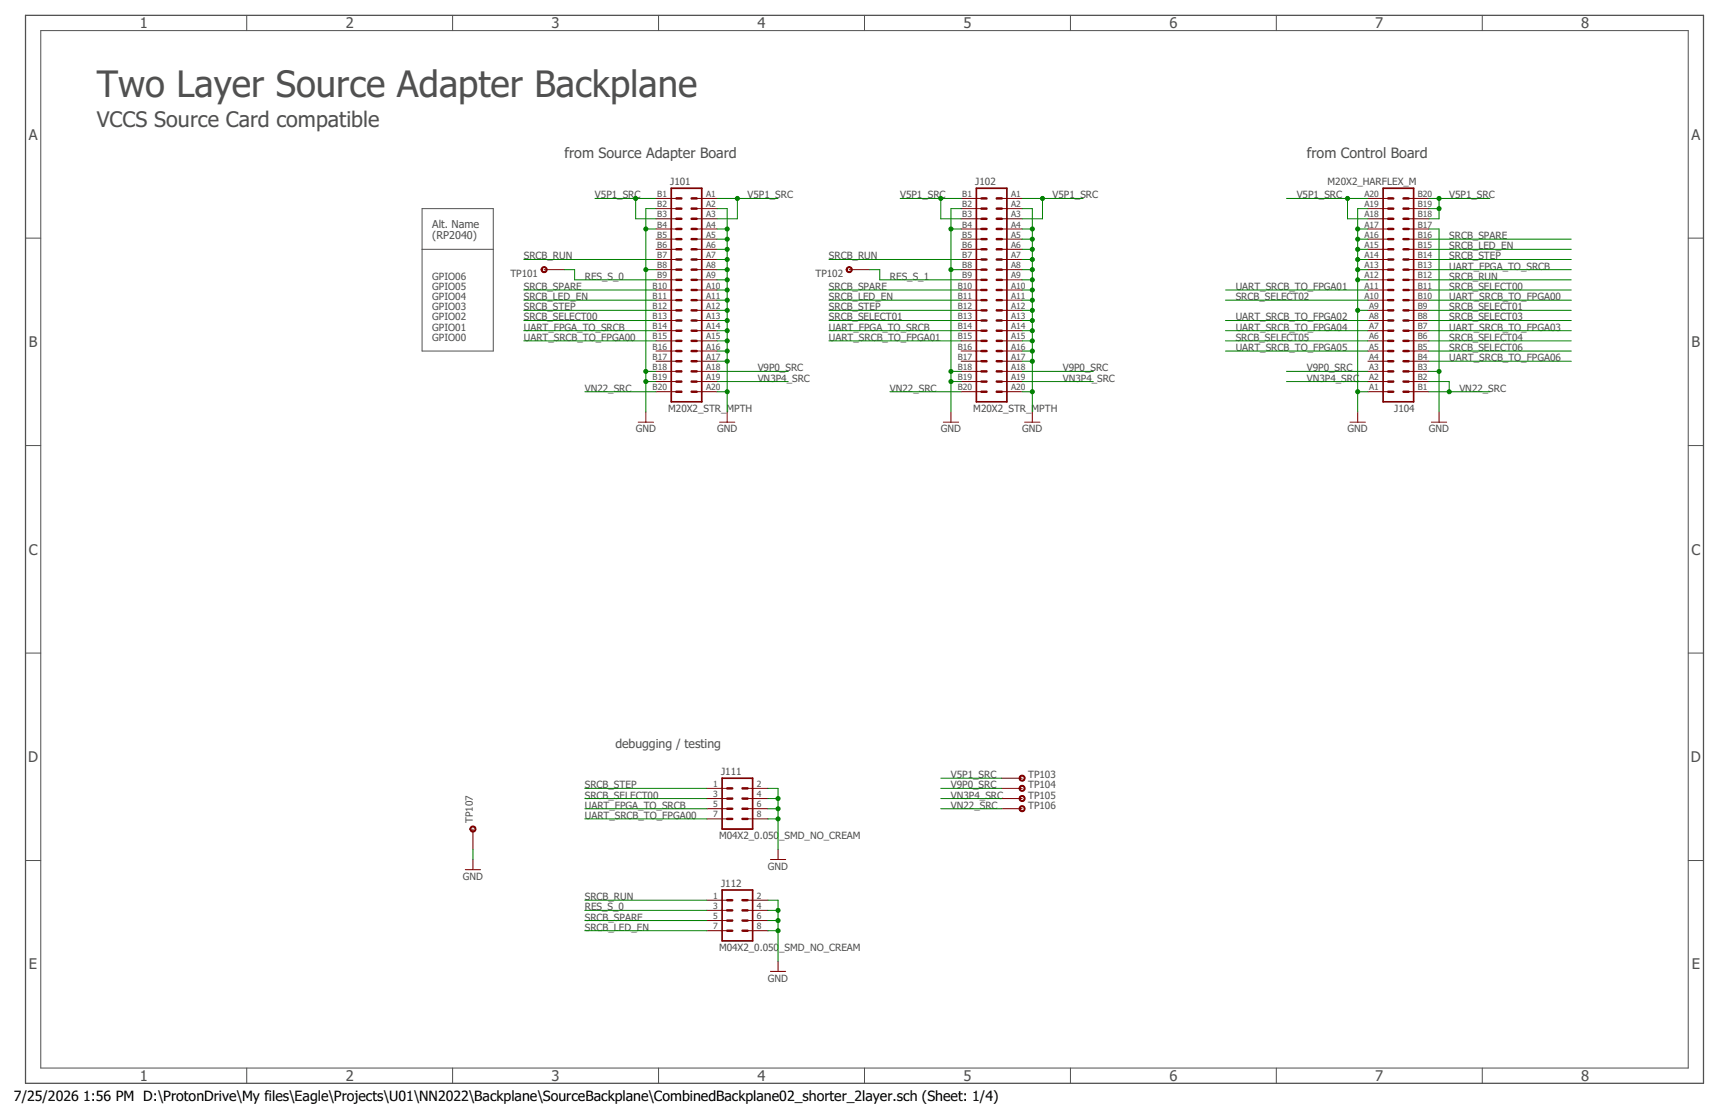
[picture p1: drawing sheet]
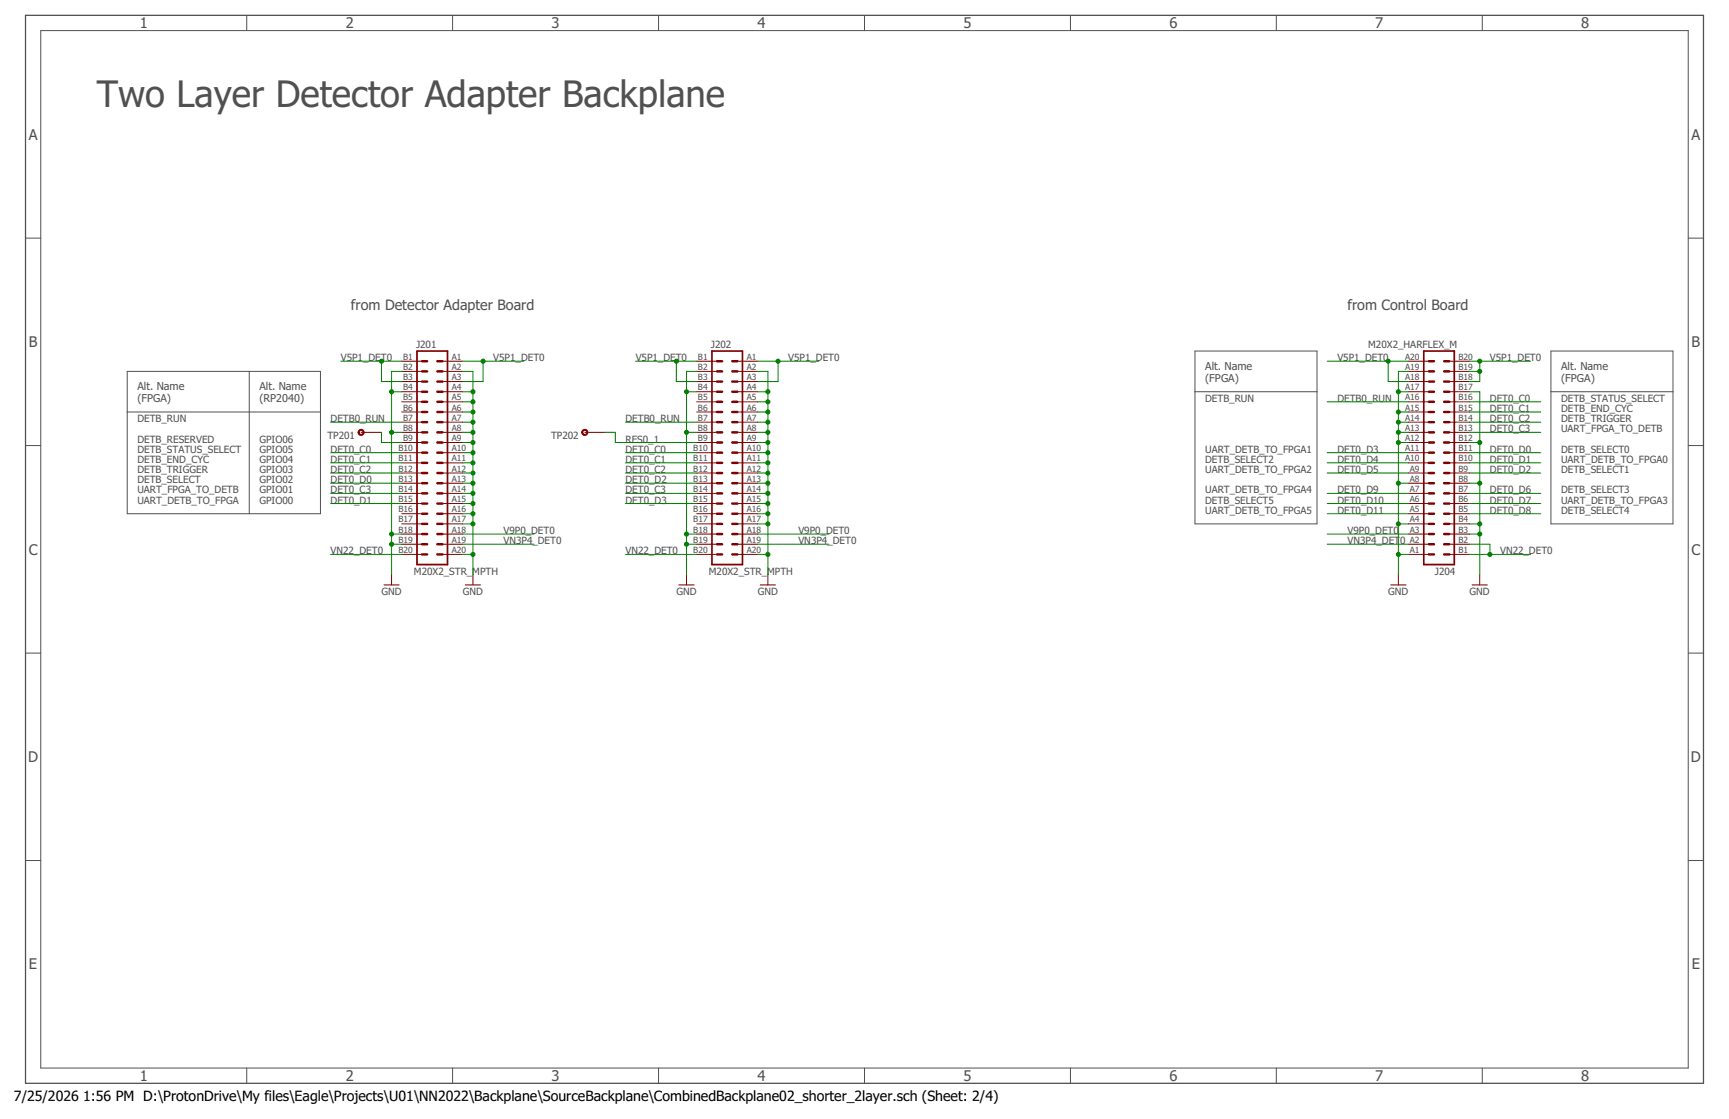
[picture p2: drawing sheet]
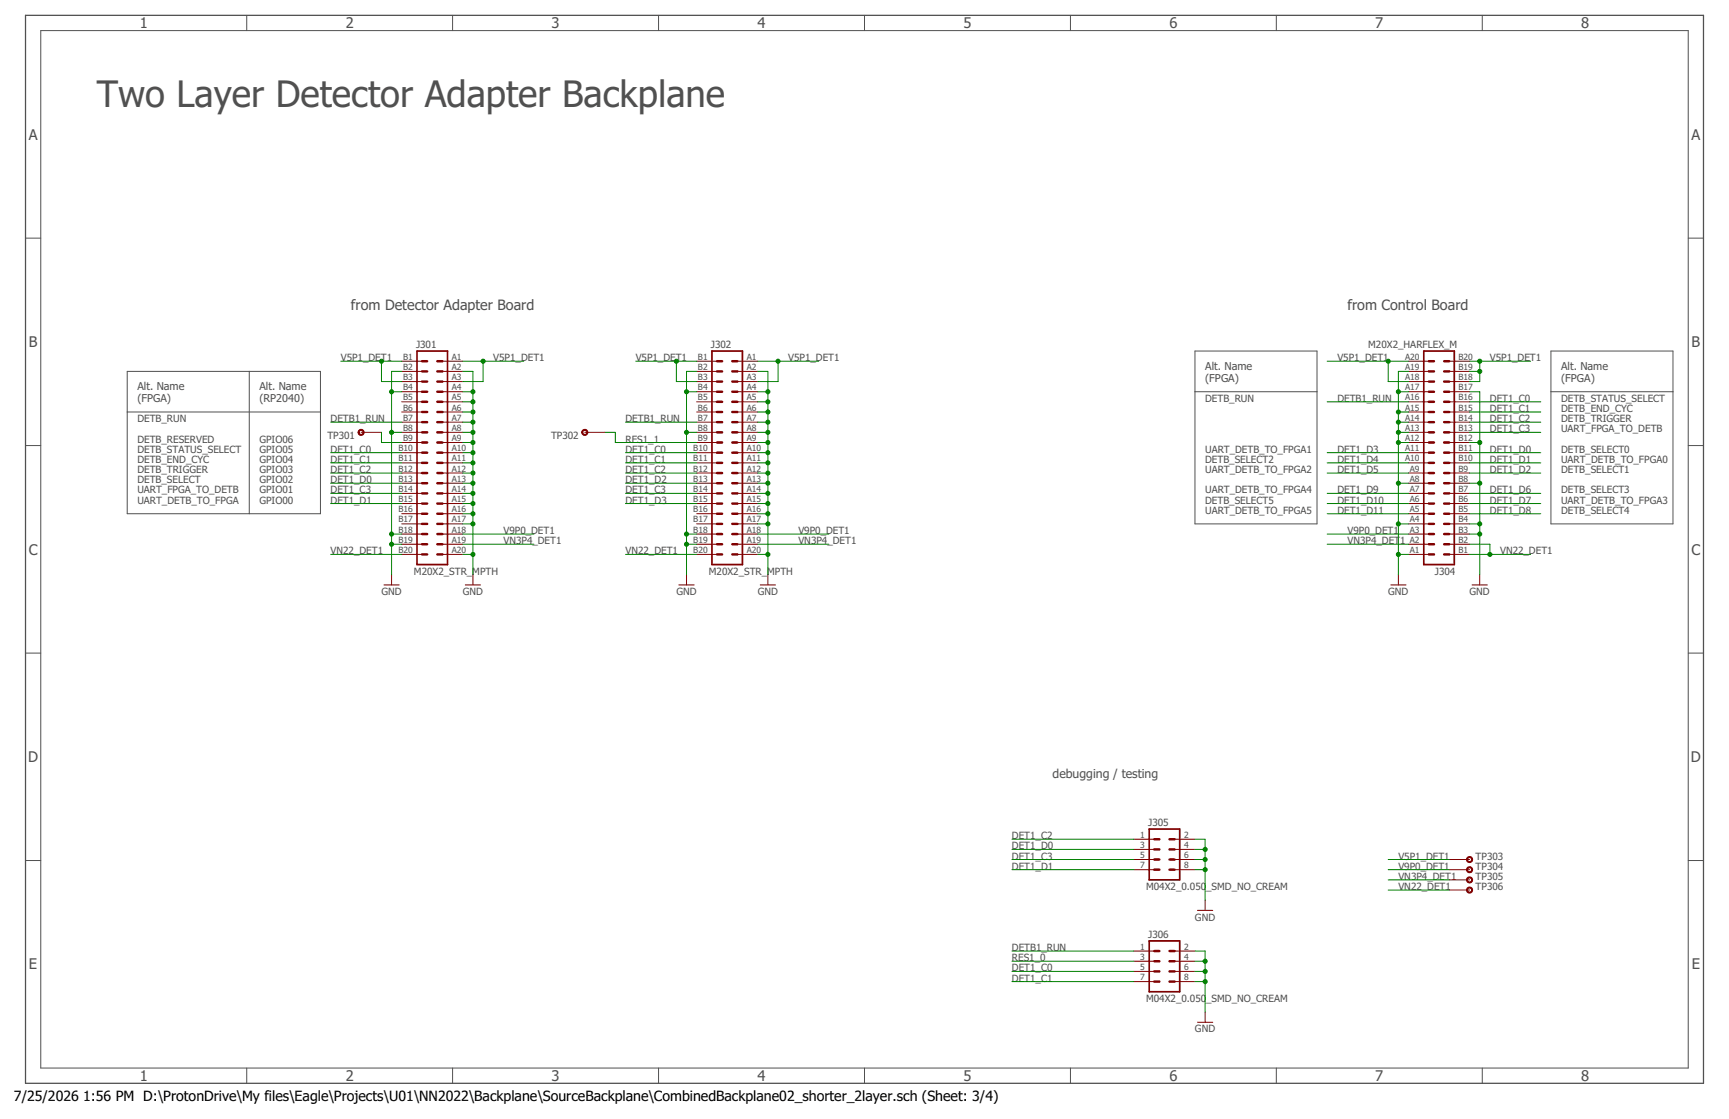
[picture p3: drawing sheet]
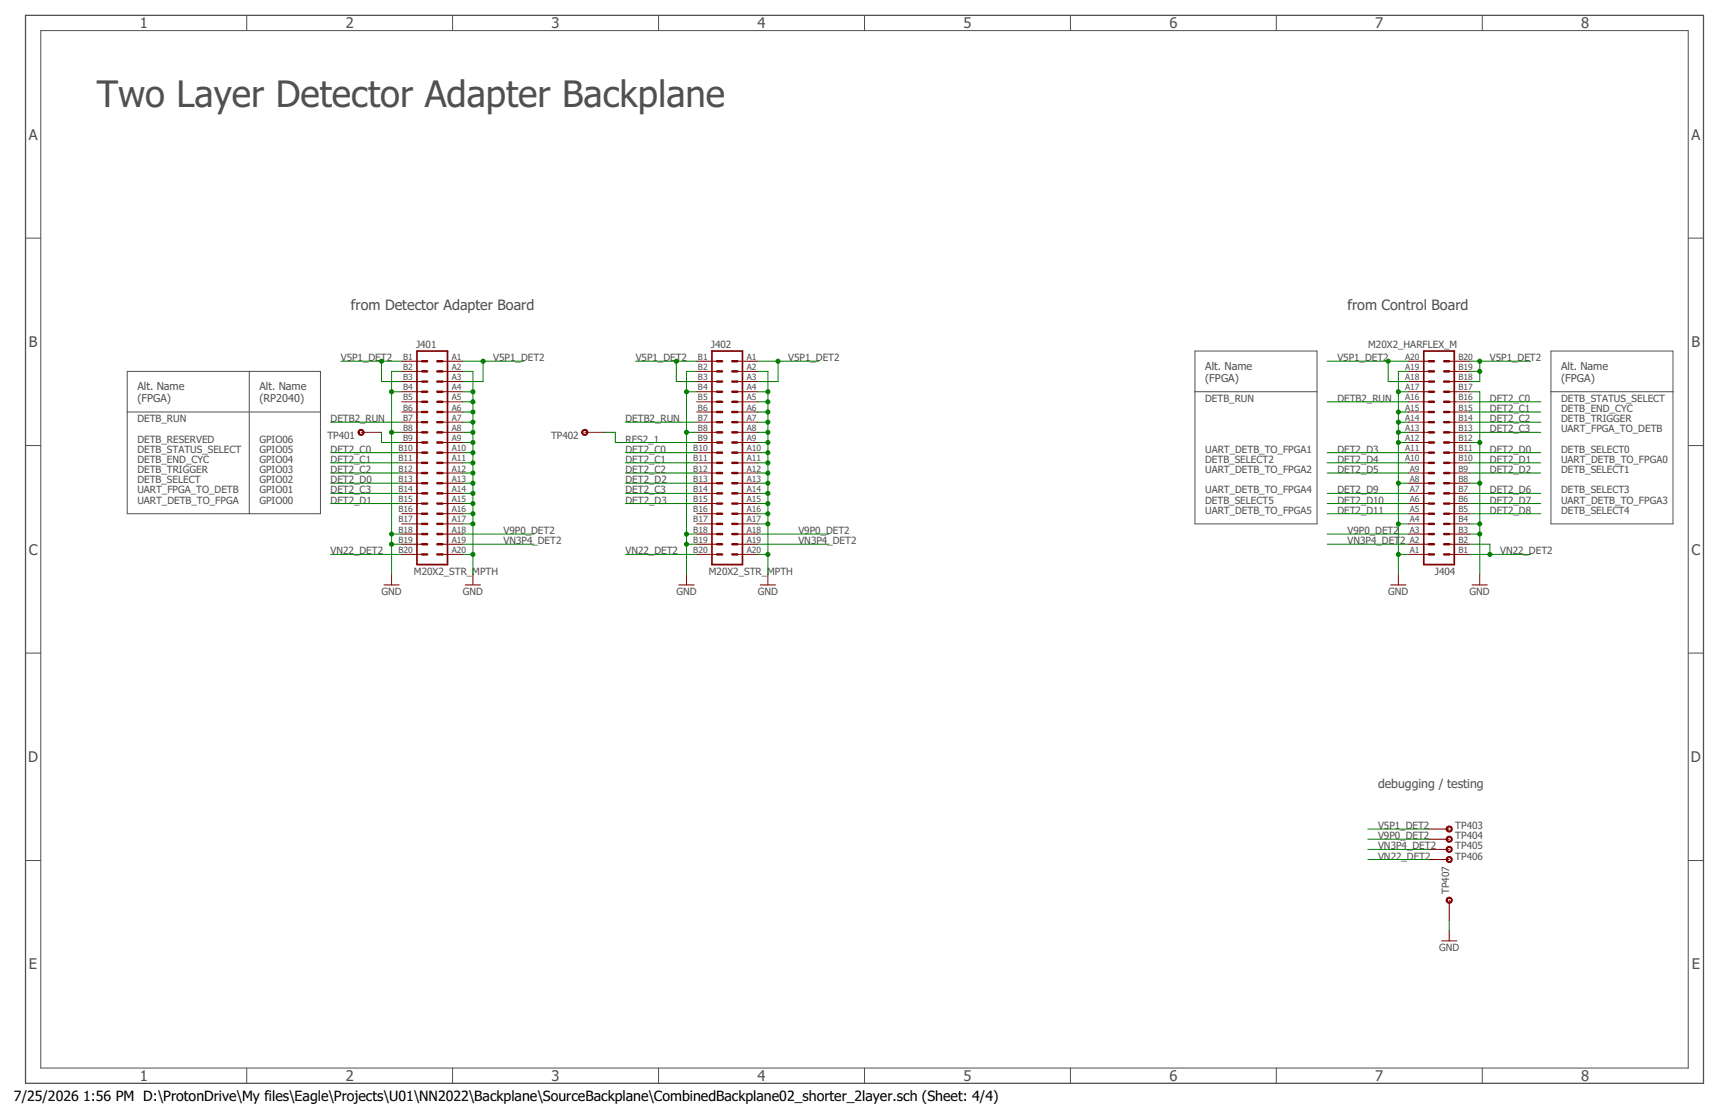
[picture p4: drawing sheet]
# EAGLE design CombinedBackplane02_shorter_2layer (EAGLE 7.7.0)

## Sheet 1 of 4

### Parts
J101  M20X2_STR_MPTH  [M20X2_HARFLEX_F_STR_MPTH]
J102  M20X2_STR_MPTH  [M20X2_HARFLEX_F_STR_MPTH]
J104  M20X2_HARFLEX_M  [M20X2_HARFLEX_M]
J111  M04X2_0.050_SMD_NO_CREAM  [M04X2_0.050_SMD_NO_CREAM]
J112  M04X2_0.050_SMD_NO_CREAM  [M04X2_0.050_SMD_NO_CREAM]
TP101  TESTPOINT_ROUND  [TESTPAD_ROUND]
TP102  TESTPOINT_ROUND  [TESTPAD_ROUND]
TP103  TESTPOINT_ROUND  [TESTPAD_ROUND]
TP104  TESTPOINT_ROUND  [TESTPAD_ROUND]
TP105  TESTPOINT_ROUND  [TESTPAD_ROUND]
TP106  TESTPOINT_ROUND  [TESTPAD_ROUND]
TP107  TESTPOINT1X01  [1X01]

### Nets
GND_SRC: J101.A2 J101.A4 J101.A5 J101.A6 J101.A7 J101.A8 J101.A9 J101.A10 J101.A11 J101.A12 J101.A13 J101.A14 J101.A15 J101.A16 J101.A17 J101.A20 J101.B2 J101.B4 J101.B8 J101.B18 J101.B19 J102.A2 J102.A4 J102.A5 J102.A6 J102.A7 J102.A8 J102.A9 J102.A10 J102.A11 J102.A12 J102.A13 J102.A14 J102.A15 J102.A16 J102.A17 J102.A20 J102.B2 J102.B4 J102.B8 J102.B18 J102.B19 J104.A1 J104.A9 J104.A12 J104.A13 J104.A14 J104.A15 J104.A16 J104.A17 J104.A19 J104.B3 J104.B17 J111.2 J111.4 J111.6 J111.8 J112.2 J112.4 J112.6 J112.8 TP107.1 ; supply symbol labelled GND
RES_S_0: J101.B9 J112.3 TP101.P$1
RES_S_1: J102.B9 TP102.P$1
SRCB_LED_EN: J101.B11 J102.B11 J104.B15 J112.7
SRCB_RUN: J101.B7 J102.B7 J104.B12 J112.1
SRCB_SELECT00: J101.B13 J104.B11 J111.3
SRCB_SELECT01: J102.B13 J104.B9
SRCB_SELECT02: J104.A10
SRCB_SELECT03: J104.B8
SRCB_SELECT04: J104.B6
SRCB_SELECT05: J104.A6
SRCB_SELECT06: J104.B5
SRCB_SPARE: J101.B10 J102.B10 J104.B16 J112.5
SRCB_STEP: J101.B12 J102.B12 J104.B14 J111.1
UART_FPGA_TO_SRCB: J101.B14 J102.B14 J104.B13 J111.5
UART_SRCB_TO_FPGA00: J101.B15 J104.B10 J111.7
UART_SRCB_TO_FPGA01: J102.B15 J104.A11
UART_SRCB_TO_FPGA02: J104.A8
UART_SRCB_TO_FPGA03: J104.B7
UART_SRCB_TO_FPGA04: J104.A7
UART_SRCB_TO_FPGA05: J104.A5
UART_SRCB_TO_FPGA06: J104.B4
V5P1_SRC: J101.A1 J101.A3 J101.B1 J101.B3 J102.A1 J102.A3 J102.B1 J102.B3 J104.A18 J104.A20 J104.B18 J104.B19 J104.B20 TP103.P$1
V9P0_SRC: J101.A18 J102.A18 J104.A3 TP104.P$1
VN3P4_SRC: J101.A19 J102.A19 J104.A2 TP105.P$1
VN22_SRC: J101.B20 J102.B20 J104.B1 J104.B2 TP106.P$1
Unconnected: J101.B5 J101.B6 J101.B16 J101.B17 J102.B5 J102.B6 J102.B16 J102.B17 J104.A4

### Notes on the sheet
- Two Layer Source Adapter Backplane
- VCCS Source Card compatible
- from Source Adapter Board | from Control Board
- Alt. Name
  (RP2040)
- GPIO06
- GPIO05
- GPIO04
- GPIO03
- GPIO02
- GPIO01
- GPIO00
- debugging / testing

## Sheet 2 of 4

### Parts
J201  M20X2_STR_MPTH  [M20X2_HARFLEX_F_STR_MPTH]
J202  M20X2_STR_MPTH  [M20X2_HARFLEX_F_STR_MPTH]
J204  M20X2_HARFLEX_M  [M20X2_HARFLEX_M]
TP201  TESTPOINT_ROUND  [TESTPAD_ROUND]
TP202  TESTPOINT_ROUND  [TESTPAD_ROUND]

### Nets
DET0_C0: J201.B10 J202.B10 J204.B16
DET0_C1: J201.B11 J202.B11 J204.B15
DET0_C2: J201.B12 J202.B12 J204.B14
DET0_C3: J201.B14 J202.B14 J204.B13
DET0_D0: J201.B13 J204.B11
DET0_D1: J201.B15 J204.B10
DET0_D2: J202.B13 J204.B9
DET0_D3: J202.B15 J204.A11
DET0_D4: J204.A10
DET0_D5: J204.A9
DET0_D6: J204.B7
DET0_D7: J204.B6
DET0_D8: J204.B5
DET0_D9: J204.A7
DET0_D10: J204.A6
DET0_D11: J204.A5
DETB0_RUN: J201.B7 J202.B7 J204.A16
GND: J201.A2 J201.A4 J201.A5 J201.A6 J201.A7 J201.A8 J201.A9 J201.A10 J201.A11 J201.A12 J201.A13 J201.A14 J201.A15 J201.A16 J201.A17 J201.A20 J201.B2 J201.B4 J201.B8 J201.B18 J201.B19 J202.A2 J202.A4 J202.A5 J202.A6 J202.A7 J202.A8 J202.A9 J202.A10 J202.A11 J202.A12 J202.A13 J202.A14 J202.A15 J202.A16 J202.A17 J202.A20 J202.B2 J202.B4 J202.B8 J202.B18 J202.B19 J204.A1 J204.A4 J204.A8 J204.A12 J204.A13 J204.A14 J204.A15 J204.A17 J204.A19 J204.B3 J204.B4 J204.B8 J204.B12 J204.B17 ; also sheet 3,4
N$2: J201.B9 TP201.P$1
RES0_1: J202.B9 TP202.P$1
V5P1_DET0: J201.A1 J201.A3 J201.B1 J201.B3 J202.A1 J202.A3 J202.B1 J202.B3 J204.A18 J204.A20 J204.B18 J204.B19 J204.B20
V9P0_DET0: J201.A18 J202.A18 J204.A3
VN3P4_DET0: J201.A19 J202.A19 J204.A2
VN22_DET0: J201.B20 J202.B20 J204.B1 J204.B2
Unconnected: J201.B5 J201.B6 J201.B16 J201.B17 J202.B5 J202.B6 J202.B16 J202.B17

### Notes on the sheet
- Two Layer Detector Adapter Backplane
- from Detector Adapter Board | from Control Board
- Alt. Name
  (FPGA)
- Alt. Name
  (FPGA)
- Alt. Name
  (FPGA)
- Alt. Name
  (RP2040)
- DETB_RUN | DETB_STATUS_SELECT
- DETB_END_CYC
- DETB_RUN | DETB_TRIGGER
- UART_FPGA_TO_DETB
- DETB_RESERVED | GPIO06
- DETB_STATUS_SELECT | GPIO05 | UART_DETB_TO_FPGA1 | DETB_SELECT0
- DETB_END_CYC | GPIO04 | DETB_SELECT2 | UART_DETB_TO_FPGA0
- DETB_TRIGGER | GPIO03 | UART_DETB_TO_FPGA2 | DETB_SELECT1
- DETB_SELECT | GPIO02
- UART_FPGA_TO_DETB | GPIO01 | UART_DETB_TO_FPGA4 | DETB_SELECT3
- UART_DETB_TO_FPGA | GPIO00 | DETB_SELECT5 | UART_DETB_TO_FPGA3
- UART_DETB_TO_FPGA5 | DETB_SELECT4

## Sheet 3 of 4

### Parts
J301  M20X2_STR_MPTH  [M20X2_HARFLEX_F_STR_MPTH]
J302  M20X2_STR_MPTH  [M20X2_HARFLEX_F_STR_MPTH]
J304  M20X2_HARFLEX_M  [M20X2_HARFLEX_M]
J305  M04X2_0.050_SMD_NO_CREAM  [M04X2_0.050_SMD_NO_CREAM]
J306  M04X2_0.050_SMD_NO_CREAM  [M04X2_0.050_SMD_NO_CREAM]
TP301  TESTPOINT_ROUND  [TESTPAD_ROUND]
TP302  TESTPOINT_ROUND  [TESTPAD_ROUND]
TP303  TESTPOINT_ROUND  [TESTPAD_ROUND]
TP304  TESTPOINT_ROUND  [TESTPAD_ROUND]
TP305  TESTPOINT_ROUND  [TESTPAD_ROUND]
TP306  TESTPOINT_ROUND  [TESTPAD_ROUND]

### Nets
DET1_C0: J301.B10 J302.B10 J304.B16 J306.5
DET1_C1: J301.B11 J302.B11 J304.B15 J306.7
DET1_C2: J301.B12 J302.B12 J304.B14 J305.1
DET1_C3: J301.B14 J302.B14 J304.B13 J305.5
DET1_D0: J301.B13 J304.B11 J305.3
DET1_D1: J301.B15 J304.B10 J305.7
DET1_D2: J302.B13 J304.B9
DET1_D3: J302.B15 J304.A11
DET1_D4: J304.A10
DET1_D5: J304.A9
DET1_D6: J304.B7
DET1_D7: J304.B6
DET1_D8: J304.B5
DET1_D9: J304.A7
DET1_D10: J304.A6
DET1_D11: J304.A5
DETB1_RUN: J301.B7 J302.B7 J304.A16 J306.1
GND: J301.A2 J301.A4 J301.A5 J301.A6 J301.A7 J301.A8 J301.A9 J301.A10 J301.A11 J301.A12 J301.A13 J301.A14 J301.A15 J301.A16 J301.A17 J301.A20 J301.B2 J301.B4 J301.B8 J301.B18 J301.B19 J302.A2 J302.A4 J302.A5 J302.A6 J302.A7 J302.A8 J302.A9 J302.A10 J302.A11 J302.A12 J302.A13 J302.A14 J302.A15 J302.A16 J302.A17 J302.A20 J302.B2 J302.B4 J302.B8 J302.B18 J302.B19 J304.A1 J304.A4 J304.A8 J304.A12 J304.A13 J304.A14 J304.A15 J304.A17 J304.A19 J304.B3 J304.B4 J304.B8 J304.B12 J304.B17 J305.2 J305.4 J305.6 J305.8 J306.2 J306.4 J306.6 J306.8 ; also sheet 2,4
RES1_0: J301.B9 J306.3 TP301.P$1
RES1_1: J302.B9 TP302.P$1
V5P1_DET1: J301.A1 J301.A3 J301.B1 J301.B3 J302.A1 J302.A3 J302.B1 J302.B3 J304.A18 J304.A20 J304.B18 J304.B19 J304.B20 TP303.P$1
V9P0_DET1: J301.A18 J302.A18 J304.A3 TP304.P$1
VN3P4_DET1: J301.A19 J302.A19 J304.A2 TP305.P$1
VN22_DET1: J301.B20 J302.B20 J304.B1 J304.B2 TP306.P$1
Unconnected: J301.B5 J301.B6 J301.B16 J301.B17 J302.B5 J302.B6 J302.B16 J302.B17

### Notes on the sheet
- Two Layer Detector Adapter Backplane
- from Detector Adapter Board | from Control Board
- Alt. Name
  (FPGA)
- Alt. Name
  (FPGA)
- Alt. Name
  (FPGA)
- Alt. Name
  (RP2040)
- DETB_RUN | DETB_STATUS_SELECT
- DETB_END_CYC
- DETB_RUN | DETB_TRIGGER
- UART_FPGA_TO_DETB
- DETB_RESERVED | GPIO06
- DETB_STATUS_SELECT | GPIO05 | UART_DETB_TO_FPGA1 | DETB_SELECT0
- DETB_END_CYC | GPIO04 | DETB_SELECT2 | UART_DETB_TO_FPGA0
- DETB_TRIGGER | GPIO03 | UART_DETB_TO_FPGA2 | DETB_SELECT1
- DETB_SELECT | GPIO02
- UART_FPGA_TO_DETB | GPIO01 | UART_DETB_TO_FPGA4 | DETB_SELECT3
- UART_DETB_TO_FPGA | GPIO00 | DETB_SELECT5 | UART_DETB_TO_FPGA3
- UART_DETB_TO_FPGA5 | DETB_SELECT4
- debugging / testing

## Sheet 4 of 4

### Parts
J401  M20X2_STR_MPTH  [M20X2_HARFLEX_F_STR_MPTH]
J402  M20X2_STR_MPTH  [M20X2_HARFLEX_F_STR_MPTH]
J404  M20X2_HARFLEX_M  [M20X2_HARFLEX_M]
TP401  TESTPOINT_ROUND  [TESTPAD_ROUND]
TP402  TESTPOINT_ROUND  [TESTPAD_ROUND]
TP403  TESTPOINT_ROUND  [TESTPAD_ROUND]
TP404  TESTPOINT_ROUND  [TESTPAD_ROUND]
TP405  TESTPOINT_ROUND  [TESTPAD_ROUND]
TP406  TESTPOINT_ROUND  [TESTPAD_ROUND]
TP407  TESTPOINT1X01  [1X01]

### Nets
DET2_C0: J401.B10 J402.B10 J404.B16
DET2_C1: J401.B11 J402.B11 J404.B15
DET2_C2: J401.B12 J402.B12 J404.B14
DET2_C3: J401.B14 J402.B14 J404.B13
DET2_D0: J401.B13 J404.B11
DET2_D1: J401.B15 J404.B10
DET2_D2: J402.B13 J404.B9
DET2_D3: J402.B15 J404.A11
DET2_D4: J404.A10
DET2_D5: J404.A9
DET2_D6: J404.B7
DET2_D7: J404.B6
DET2_D8: J404.B5
DET2_D9: J404.A7
DET2_D10: J404.A6
DET2_D11: J404.A5
DETB2_RUN: J401.B7 J402.B7 J404.A16
GND: J401.A2 J401.A4 J401.A5 J401.A6 J401.A7 J401.A8 J401.A9 J401.A10 J401.A11 J401.A12 J401.A13 J401.A14 J401.A15 J401.A16 J401.A17 J401.A20 J401.B2 J401.B4 J401.B8 J401.B18 J401.B19 J402.A2 J402.A4 J402.A5 J402.A6 J402.A7 J402.A8 J402.A9 J402.A10 J402.A11 J402.A12 J402.A13 J402.A14 J402.A15 J402.A16 J402.A17 J402.A20 J402.B2 J402.B4 J402.B8 J402.B18 J402.B19 J404.A1 J404.A4 J404.A8 J404.A12 J404.A13 J404.A14 J404.A15 J404.A17 J404.A19 J404.B3 J404.B4 J404.B8 J404.B12 J404.B17 TP407.1 ; also sheet 2,3
RES2_0: J401.B9 TP401.P$1
RES2_1: J402.B9 TP402.P$1
V5P1_DET2: J401.A1 J401.A3 J401.B1 J401.B3 J402.A1 J402.A3 J402.B1 J402.B3 J404.A18 J404.A20 J404.B18 J404.B19 J404.B20 TP403.P$1
V9P0_DET2: J401.A18 J402.A18 J404.A3 TP404.P$1
VN3P4_DET2: J401.A19 J402.A19 J404.A2 TP405.P$1
VN22_DET2: J401.B20 J402.B20 J404.B1 J404.B2 TP406.P$1
Unconnected: J401.B5 J401.B6 J401.B16 J401.B17 J402.B5 J402.B6 J402.B16 J402.B17

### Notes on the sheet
- Two Layer Detector Adapter Backplane
- from Detector Adapter Board | from Control Board
- Alt. Name
  (FPGA)
- Alt. Name
  (FPGA)
- Alt. Name
  (FPGA)
- Alt. Name
  (RP2040)
- DETB_RUN | DETB_STATUS_SELECT
- DETB_END_CYC
- DETB_RUN | DETB_TRIGGER
- UART_FPGA_TO_DETB
- DETB_RESERVED | GPIO06
- DETB_STATUS_SELECT | GPIO05 | UART_DETB_TO_FPGA1 | DETB_SELECT0
- DETB_END_CYC | GPIO04 | DETB_SELECT2 | UART_DETB_TO_FPGA0
- DETB_TRIGGER | GPIO03 | UART_DETB_TO_FPGA2 | DETB_SELECT1
- DETB_SELECT | GPIO02
- UART_FPGA_TO_DETB | GPIO01 | UART_DETB_TO_FPGA4 | DETB_SELECT3
- UART_DETB_TO_FPGA | GPIO00 | DETB_SELECT5 | UART_DETB_TO_FPGA3
- UART_DETB_TO_FPGA5 | DETB_SELECT4
- debugging / testing
